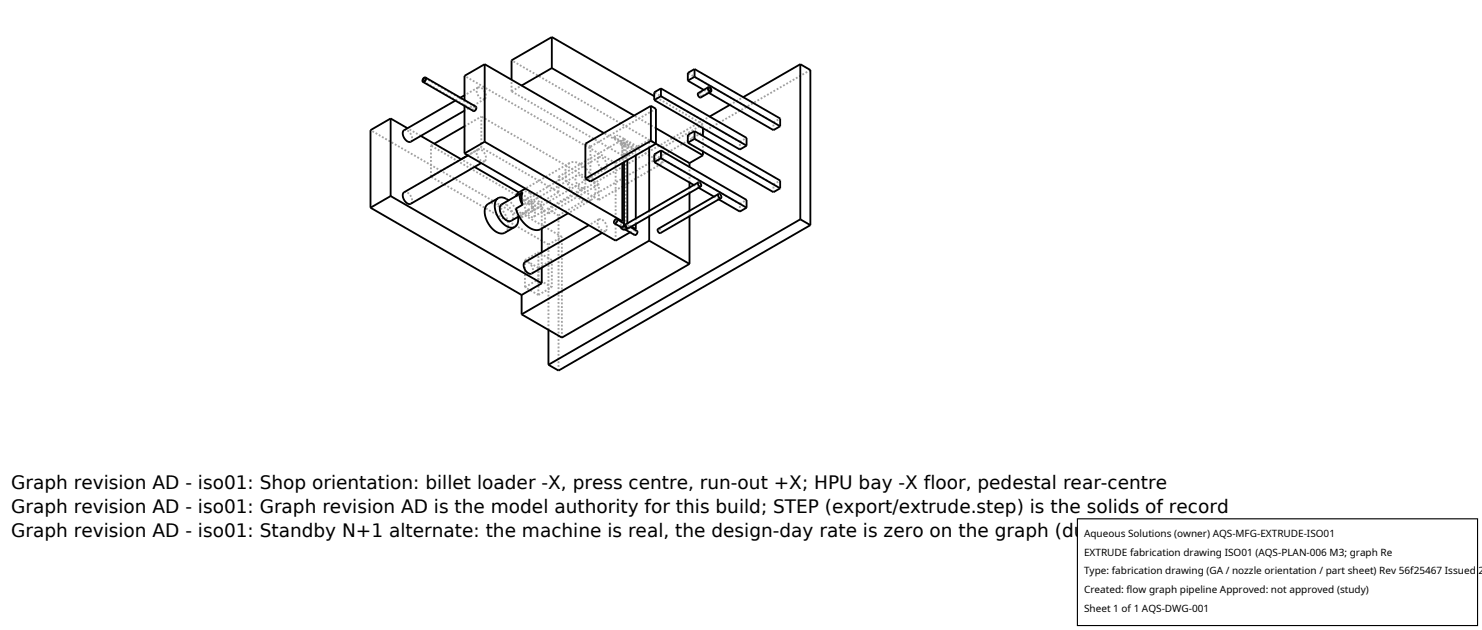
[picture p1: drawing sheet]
<svg xmlns="http://www.w3.org/2000/svg" width="212mm" height="90mm" viewBox="0 0 212 90" stroke-linecap="round" stroke-linejoin="round" font-family="sans-serif">
<g fill="none" stroke="#a0a0a0" stroke-width=".26" stroke-dasharray=".3 .3" stroke-linecap="butt">
<path d="M57.7 18.6h.5M58.2 18.6l.4 .4 .2 .5 .1 .4-.2 .3M60.1 19.4l-1.9-1.1M60.5 11.6l7.2 4.2M60.7 11.2l7.2 4.1M65.8 13.9l-.8 .5M66.3 18l2.4-1.4M66.3 15.1v-.8M67.6 15.8l-.1-.1 .1-.3 .2-.2h.2M67.7 15.8v-.3l.2-.2M67.9 15.3l.1 .1M68 15.4l-.1 .3-.2 .1"/>
<path d="M68.3 12.5h.4M68.3 12.5l-2 1.1M68.7 12.5l.4 .4 .3 .5v.5l-.2 .2M69.2 14.1h-.5l-.4-.5-.2-.7 .2-.4M69.2 14.1l-2.9 1.7M73.1 13l1.4-.8M73.1 13v-1.6M87.7 19.6l.9 .5M87.7 19.6l.5-.3M87.7 19.6l.1 .1M87.8 19.7l.2-.1 .2-.3M87.8 19.7l.9 .6"/>
<path d="M88.9 20l5.7 3.3M89.1 19.8l-.9-.5M89.1 19.8l.5 .3M89.1 19.8l-.1 .4-.3 .1M92.7 20l-1.7 .9M93.7 18.3l-3.1-1.8M99.8 13.4v.3l.2 .1M99.9 13.3h-.2M99.9 13.4h-.1M100 13.8l.1-.2-.2-.2M100.1 13.9v-.3l-.2-.3M100.4 18.3v-.5"/>
<path d="M100.4 17.8l-7-4.1M101.2 12.5l-1.4 .9M101.2 13.3l-.7-.5M101.5 13l-1.5 .8M104.2 15l2-1.1M110.5 18.6v-1.1M110.5 17.5l.9-.6M110.5 17.5l-12.3-7.1M57.7 27.5h.5M58.2 27.5l.4 .4 .2 .5 .1 .4-.2 .3M61.5 25.2v-4.4M61.5 20.8l.5-.3"/>
<path d="M61.5 25.2l4.4-2.5M66.8 22.2l1.9-1.1M67.8 23.8l-1.9-1.1M68.3 21.4h.4M68.3 21.4l-1.5 .8M68.7 21.1v-4.5M68.7 21.4l.4 .4 .3 .4v.5l-.2 .3M69.2 23h-.4l-.5-.5-.2-.7 .2-.4M69.2 23l-.5 .3M70.9 29.2l-.6-.2-.6 .1M71.7 29.2l.3-.1 .3 .1M72.1 33.2l.3-.2 .2-.5-.1-1.1-.7-1.3-.9-.9"/>
<path d="M72.3 29.2l.6 .5 .3 .8 .1 .6-.3 .4M73.7 28l.6 .1M74 31l-.5-1.4-.9-1M74.3 28.1l.5 .5 .3 .6M74.5 31l-21.6-12.4M74.5 31v-.5M74.5 31l2.9-1.6M74.6 27.5l-.9 .5M74.9 30.4l-.2 .1-.4-.1-.6-.6M74.9 30.4l-.8 .5M75 37.1l1.9-1.1M75 28.6h.5"/>
<path d="M75 37.4l.5 .1M75.1 30.2l-.2 .2M75.1 30.2l.5 .7 .4 .1h.2M75.2 29.2h-.1M75.5 28.6l.3 .4 .3 .5v.4l-.2 .3M75.5 37.5l.3 .3 .3 .5v.5l-.2 .3M75.7 27.6l-.8-.3-.7 .1M75.7 29.2h-.5M75.9 30.2h-.4l-.5-.6-.2-.6 .2-.4M76.1 28.7l-1 .5M76.1 29.7l.1-.4-.1-.6M76.1 29.7l-1 .5"/>
<path d="M76.1 29.7l-.2-.6 .2-.4M76.2 31l.2-.4v-.4l-.3-.6-.4-.4M76.9 36v3.9M76.9 38.2l1.9-1.1M76.9 38.2l-1.9-1.1M77.2 32.7l.4-.4 .2-.5v-.8l-.1-.8-.4-.8-.5-.8-.5-.6-.6-.4M77.4 38.2v-2.2M77.4 32.6v-3.2M77.4 29.4l-3.3-1.9M78.3 30.5v-.6M78.3 30.5l-16.8-9.7M78.3 34.9l-16.8-9.7"/>
<path d="M78.3 29.9l23.1-13.3M78.3 34.9l2-1.1M78.3 30.5l7.2-4.2M78.8 37.1v3.9M78.8 37.1l-1.9-1.1M79.8 30.8l-1.5-.9M79.8 30.8l35.9-20.8M79.8 27.4l-5.3 3.1M79.8 27.4l-11.1-6.3M79.8 25.2l9.1-5.2M79.8 25.2l5.7 3.4M79.8 27.4v-2.2"/>
<path d="M80.3 33.8l-5.8-3.3M81.4 23.3l-.5 .5-.2 .8 .2 1.1 .4 1.1 .7 .9 .9 .7 .8 .3 .7-.1M81.4 23.3l-6.4 3.6M82.4 25l-.2 .5 .2 .7 .5 .5 .3 .1h.2M82.4 25l-7.2 4.2M82.9 23.4l-.8-.3-.7 .2M82.9 25.1l-.5-.1M83.4 26.8l.2-.3v-.5l-.3-.5-.4-.4M83.4 26.8l-7.2 4.2M84.3 20.9v5M84.3 20.9l-.7-.4M84.3 20.9l9.4-5.4"/>
<path d="M84.4 28.6l.4-.4 .2-.6v-.7l-.1-.8-.7-1.5-.7-.7-.6-.5M84.4 28.6l-3.3 1.9M85.5 28.6l9.1-5.3M85.5 28.6v-2.3M85.5 26.3l-16.8-9.7M85.5 22.5h.5M85.5 31.3l.5 .1M85.5 22.5l-10.5 6.1M85.5 31.3l-1.4 .9M86 22.5l.4 .4 .2 .5 .1 .4-.2 .3M86 31.4l.4 .3 .2 .5 .1 .5-.2 .3M86.5 24.1h-.5l-.5-.5-.2-.7 .2-.4"/>
<path d="M86.5 33l-.5-.1-.5-.5-.2-.7 .2-.4M86.5 24.1l-10.6 6.1M86.5 33l-.5 .3M87.9 34.4v-11.1M87.9 23.3l2.9-1.7M87.9 23.3l-21.6-12.5M88.6 20.1l.5 .3M88.6 20.7v-.6M88.6 20.7l.5 .2M88.6 20.7l.3-.2M88.6 31.7l.5 .3M88.6 31.7h.1"/>
<path d="M88.6 32.3v-.6M88.6 32.3l.2-.3 .3-.1M88.6 32.4v-.1M88.7 20.3l-.1-.2M88.7 32.4l-.1-.1M88.9 22.2l-15.8-9.2M88.9 22.2v-2.2M88.9 20.5l-2.7-1.5M88.9 20.5v2.8M89.1 20.4l1.5 .8M89.1 20.9v-.5M89.1 23.2v-3.4"/>
<path d="M89.1 32.6l.3-.5M89.1 20.9l.3-.1M89.1 32l.3-.1M89.1 32.6v-.6M89.1 32.8v-.2M89.2 20.5l-.1-.1M89.2 32.7l-.1-.1M89.2 20.5l1.4 .9M89.2 32.7l.1 .1M89.4 32.7h-.2M89.4 32.1l.3 .1M89.4 20.8v11.1"/>
<path d="M89.4 32.1l.2-.1M89.6 20.1l-.1 .4h-.3M89.6 32v-.1M89.6 22.9v-2.8M89.6 32h-.2M89.7 32.2l.1 .2M89.7 32.2l.3 .2M89.8 32.4l-.1 .2M90 33.2l.7-.4M90.2 32.3l-.8-.4M90.6 21.2l-1.7 1M90.6 21.4v-.2"/>
<path d="M90.6 33.6v-.2v-.3l.4-.1M90.8 32v-.8M90.8 22.2v-.6M90.8 21.6l-1.4-.8M91 20.9l-1.4-.8M91 20.9l-.1 .4-.3 .1M92.7 30.9v-.8M92.7 21.1v-1.1M93.7 20.5l-1-.5M94 32.7h.2M94.2 32.7l.2 .3-.1 .3M94.6 21.1l5.8-3.3"/>
<path d="M94.6 23.3v-2.2M94.6 21.1l-21.5-12.5M98.5 30.9v-.8M98.5 27.6v-.8M98.5 26.1v-2.3M99.8 26.8l-.7-.4M100.4 21.6v-2.2M102.7 28.5l-.7-.4M105.7 30.2v-1.1M105.7 29.1l.9-.5M105.7 21.4v-1.2M105.7 20.2l.9-.5"/>
<path d="M105.7 29.1l-12.3-7.1M105.7 20.2l-12.3-7M110.5 27.4v-1.1M110.5 26.3l.9-.5M110.5 26.3l-12.3-7M75 41l1.9-1.1M75 41v-3.9M76.9 42.1l1.9-1.1M76.9 42.1v-3.9M76.9 42.1l-1.9-1.1M78.3 47.1v-12.2M78.8 41l-1.9-1.1"/>
<path d="M79.8 52.9v-22.1M80.3 48.2v-14.4"/>
</g>
<g fill="none" stroke="#000" stroke-width=".26">
<path d="M55.8 16.9l-2.9 1.7v11.1M55.8 16.9v11.1M55.8 16.9l2.4 1.4M60.1 19.4l5.8 3.3 .9-.5-9.1 5.3-.2 .3 .1 .5 .3 .5 .4 .3h.4l10-5.8M60.5 11.2l.2-.1 .1 .2-.1 .2-.2 .1-.1-.1zM60.8 11.1l7.2 4.1v.2v.2l-.2 .2-.2 .1-7.2-4.2M60.8 11.1v.1v.3l-.2 .2h-.2M60.8 11.1h-.2l-.2 .2-.1 .2 .1 .2M65 14.4l-7.3 4.2-.2 .2v.4l.4 .7 .4 .3h.4l7.6-4.4M66.3 18l-4.3 2.5M66.3 15.1v6.8M66.3 13.6l-.5 .3"/>
<path d="M69.2 9.2l17 9.8M69.2 9.2l-2.9 1.6v3.5M69.2 9.2v11M78.8 9.7l11.8 6.8M78.8 9.7l-4.3 2.5M78.8 5.3v4.4M78.8 5.3l14.6 8.4M78.8 5.3l-5.7 3.3v2.8M93 15.1l.7 .4v5l-9.4 5.4-.7-.4M93 15.1l-9.4 5.4v5M93 15.1v5M93.4 14.3l12.3 7.1 .9-.6"/>
<path d="M93.7 18.3l6.7 3.9M94.4 12.6l12.2 7.1v1.1M94.4 12.6l-1 .6v1.1M94.4 12.6v1.1M94.4 13.7l12.2 7.1M94.4 13.7l-1 .6M98.2 11.5l2.3 1.3M99.2 9.9l12.2 7v1.1M99.2 18.7l12.2 7.1v1.1M99.2 18.7l-1 .6v1.1M99.2 19.8l-1 .6M99.2 9.9l-1 .5v1.1"/>
<path d="M99.2 19.8l12.2 7.1M99.2 9.9v1.1M99.2 18.7v1.1M99.2 11l12.2 7M99.2 11l-1 .5M100.4 18.3v1.1M101.2 12.5l-1.5 .8v.4l.4 .2 1.4-.8M101.2 12.5l.3 .1 .1 .3-.1 .2M101.2 12.5l-.1 .1 .1 .3 .1 .2h.2M101.2 12.6l.3 .1v.3l-.3-.1zM101.2 13.3l9.3 5.3 .9-.6M104.2 15l-2.8 1.6"/>
<path d="M114.3 9.2l1.4 .8v22.1M114.3 9.2l-8.1 4.7M114.3 9.2v22.1M52.9 29.7l21.6 12.4M55.8 28l21.6 12.5M55.8 28l-2.9 1.7M66.3 21.9l21.6 12.5 2.1-1.2M67.8 23.8l6.3 3.7M69.2 20.2l19.7 11.4M69.2 20.2l-2.9 1.7M71.2 28.3l-1.5 .9-.4 .4v1.1l.4 1.2 .9 1 .5 .3 .4 .1h.6l1.4-.9M71.2 28.3l.6-.1 .8 .4"/>
<path d="M71.2 28.3l-.4 .4-.1 .7 .1 .9 .4 .8 .6 .7 .6 .5 .6 .2 .5-.1M74 31l-.1 .8-.4 .6M74.5 27.5h.1l-.1 .7 .1 1M74.5 27.5l-2.9 1.7-.2 .4v.6l.2 .5 .4 .5 .5 .3 .4 .1 1.2-.7M74.5 27.5l-.2 .3v.4l.3 1M74.6 29.2l-.9 .6 .3 .8 .4 .8 .6 .7 .7 .5 .7 .2 .8-.1 3.9-2.2M75 26.9l-.9 .6-.4 .5M77.4 32.6v3.4M77.4 38.2v2.3M84.1 32.2l-9.1 5.2-.2 .2v.4l.3 .7 .4 .3 .4 .1 10.1-5.8M87.8 31.9l.9 .5h.2M88.1 31.3l1 .6v.3l-.2 .2"/>
<path d="M88.1 31.3l.1 .2-.1 .2-.3 .2M88.1 31.3l-.3 .2v.4M88.6 32.6l.5 .2 .3-.1M88.6 32.4v.2M88.9 31.6l-.2 .1M88.9 23.3v8.3M88.9 32.4l-.3 .2M89.1 32.3l.5 .3M89.1 23.2v9.1M89.1 32.3l-.2 .1M89.6 22.9v9M89.6 32.6l-.2 .1"/>
<path d="M90 32.4l1 .6v.3l-.2 .2-.2 .1-1.3-.8M90.2 32.3l.6 .4M90.8 32.7l-.1 .1M90.8 22.2v9M90.8 32v.7M92.7 34.4l5.8 3.3M92.7 34.4l-18.2 10.5M92.7 21.1v9M92.7 30.9v3.5M93 20.1l5.5 3.2M93 20.1l-9.4 5.4M93.4 23.2l5.7 3.2"/>
<path d="M94.4 21.5l12.2 7.1v1.1M94.4 21.5l-1 .5v1.2M94.4 22.6l12.2 7.1M94.4 22.6l-1 .6M94.4 21.5v1.1M98.2 20.4l12.3 7 .9-.5M98.5 37.7l-18.2 10.5-5.8-3.3M98.5 23.3v.5M98.5 26.1v.7M98.5 27.6v2.5M98.5 30.9v6.8M99.7 26l-10.3 6v.3l.2 .3"/>
<path d="M99.7 26l.4 .2v.4M99.7 26v.4l.4 .2M99.8 26.8l2.2 1.3M100.1 26.6l-10.4 6-.3 .1M100.4 22.2l-1.9 1.1M100.4 21.6v.6M102.6 27.7l-8.6 5v.4l.3 .2 8.7-5M102.6 27.7h.2l.2 .2v.4M102.6 27.7v.2v.2l.4 .2M102.7 28.5l3 1.7 .9-.5M114.3 31.3l1.4 .8M114.3 31.3l-36 20.8"/>
<path d="M115.7 32.1l-35.9 20.8-1.5-.8M74.5 42.1v2.8M77.4 40.5l-2.9 1.6M78.3 47.1v5"/>
</g>
<path d="M153.9 74.1h57.1v15.2h-57.1z" fill="#fff" stroke="#000" stroke-width=".16"/>
<g font-size="2.6">
<text x="1.6" y="69.8">Graph revision AD - iso01: Shop orientation: billet loader -X, press centre, run-out +X; HPU bay -X floor, pedestal rear-centre</text>
<text x="1.6" y="73.3">Graph revision AD - iso01: Graph revision AD is the model authority for this build; STEP (export/extrude.step) is the solids of record</text>
<text x="1.6" y="76.7">Graph revision AD - iso01: Standby N+1 alternate: the machine is real, the design-day rate is zero on the graph (duty section 2)</text>
</g>
<g font-size="1.4">
<text x="154.8" y="76.6">Aqueous Solutions (owner) AQS-MFG-EXTRUDE-ISO01</text>
<text x="154.8" y="79.3">EXTRUDE fabrication drawing ISO01 (AQS-PLAN-006 M3; graph Re</text>
<text x="154.8" y="82">Type: fabrication drawing (GA / nozzle orientation / part sheet) Rev 56f25467 Issued 2</text>
<text x="154.8" y="84.7">Created: flow graph pipeline Approved: not approved (study)</text>
<text x="154.8" y="87.4">Sheet 1 of 1 AQS-DWG-001</text>
</g>
</svg>
